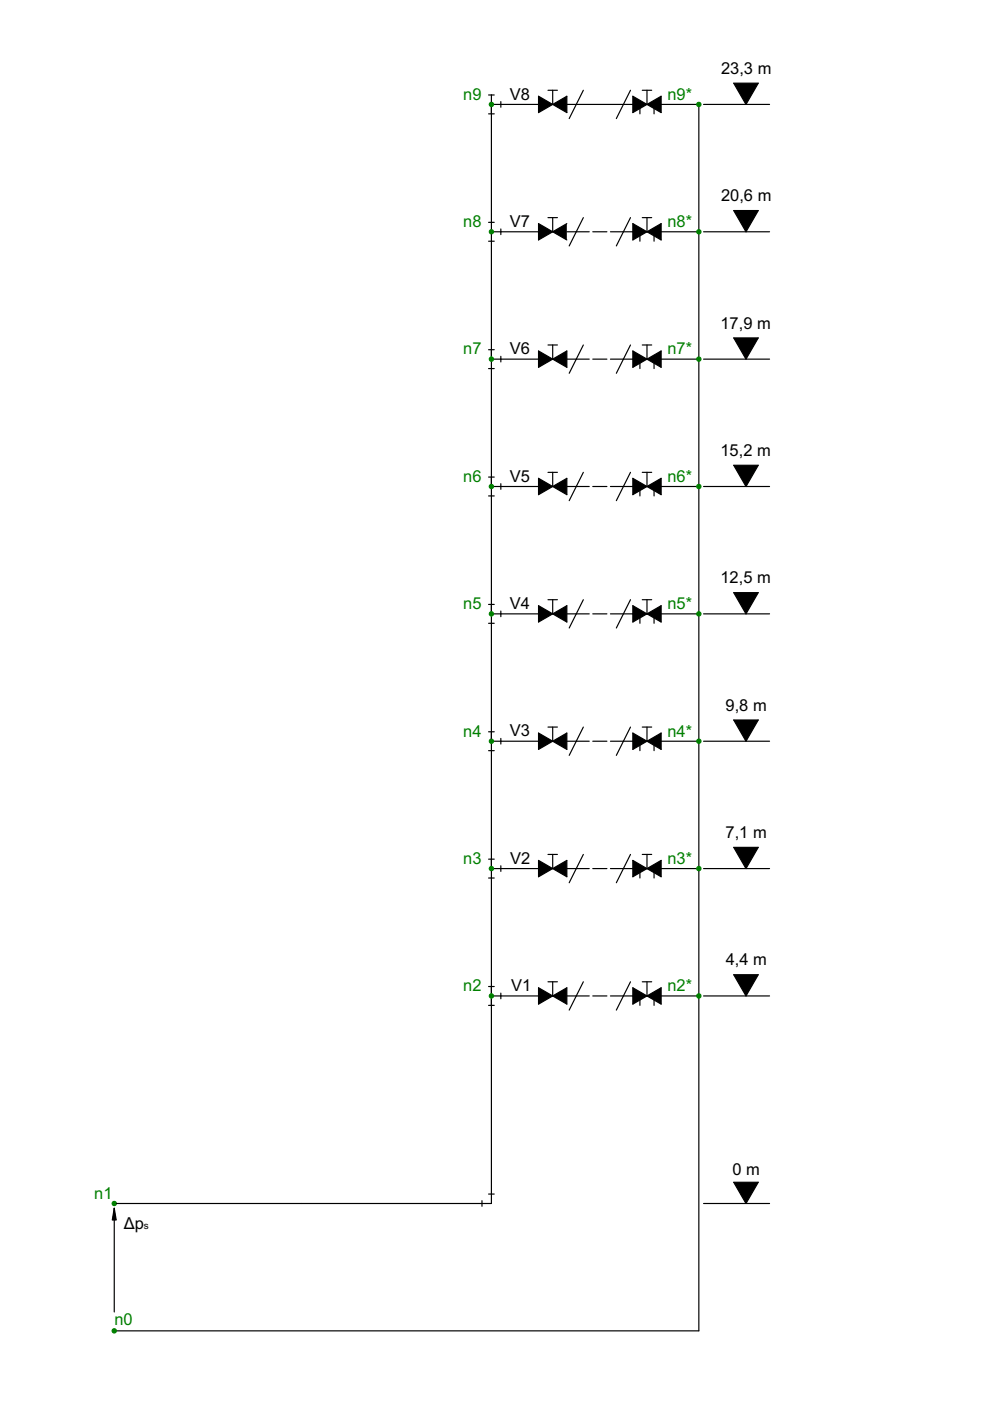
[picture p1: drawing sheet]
<svg xmlns="http://www.w3.org/2000/svg" width="210mm" height="297mm" viewBox="0 0 210 297" stroke-linecap="round" stroke-linejoin="round" font-family="sans-serif">
<g fill="none" stroke="#000" stroke-width=".25">
<path d="M155.6 17.6h5.2l-2.6 4.5zM103.6 20.1h1.2M103.6 24.1h1.2M104.2 20.1v235.1M104.2 22.1h10M106.2 21.5v1.2M103.6 47.1h1.2M103.6 51.1h1.2M104.2 49.1h10M106.2 48.5v1.2M155.6 44.6h5.2l-2.6 4.5zM103.6 74.1h1.2"/>
<path d="M103.6 78.1h1.2M104.2 76.1h10M106.2 75.5v1.2M155.6 71.6h5.2l-2.6 4.5zM155.6 98.6h5.2l-2.6 4.5zM103.6 101.1h1.2M103.6 105.1h1.2M104.2 103.1h10M106.2 102.5v1.2M103.6 128.2h1.2M103.6 132.2h1.2M104.2 130.2h10"/>
<path d="M106.2 129.6v1.2M155.6 125.7h5.2l-2.6 4.5zM103.6 155.2h1.2M103.6 159.2h1.2M104.2 157.2h10M106.2 156.6v1.2M155.6 152.7h5.2l-2.6 4.5zM155.6 179.7h5.2l-2.6 4.5zM103.6 182.2h1.2M103.6 186.2h1.2M104.2 184.2h10M106.2 183.6v1.2"/>
<path d="M103.6 209.2h1.2M103.6 213.2h1.2M104.2 211.2h10M106.2 210.6v1.2M155.6 206.7h5.2l-2.6 4.5zM102.2 254.6v1.2M103.6 253.2h1.2M155.6 250.7h5.2l-2.6 4.5z"/>
</g>
<path d="M155.6 17.6h5.2l-2.6 4.5zM155.6 44.6h5.2l-2.6 4.5zM155.6 71.6h5.2l-2.6 4.5zM155.6 98.6h5.2l-2.6 4.5zM155.6 125.7h5.2l-2.6 4.5zM155.6 152.7h5.2l-2.6 4.5zM155.6 179.7h5.2l-2.6 4.5zM155.6 206.7h5.2l-2.6 4.5zM155.6 250.7h5.2l-2.6 4.5z" fill="#000"/>
<g fill="none" stroke="#008000" stroke-width=".25">
<circle cx="104.2" cy="22.1" r=".45"/>
<circle cx="104.2" cy="49.1" r=".45"/>
<circle cx="104.2" cy="76.1" r=".45"/>
<circle cx="104.2" cy="103.1" r=".45"/>
<circle cx="104.2" cy="130.2" r=".45"/>
<circle cx="104.2" cy="157.2" r=".45"/>
<circle cx="104.2" cy="184.2" r=".45"/>
<circle cx="104.2" cy="211.2" r=".45"/>
<circle cx="24.2" cy="255.2" r=".45"/>
</g>
<g fill="#008000">
<circle cx="104.2" cy="22.1" r=".45"/>
<circle cx="104.2" cy="49.1" r=".45"/>
<circle cx="104.2" cy="76.1" r=".45"/>
<circle cx="104.2" cy="103.1" r=".45"/>
<circle cx="104.2" cy="130.2" r=".45"/>
<circle cx="104.2" cy="157.2" r=".45"/>
<circle cx="104.2" cy="184.2" r=".45"/>
<circle cx="104.2" cy="211.2" r=".45"/>
<circle cx="24.2" cy="255.2" r=".45"/>
</g>
<g fill="none" stroke="#000" stroke-width=".25">
<path d="M116.2 19.1h2M117.2 19.1v3M136.2 19.1h2M137.2 19.1v3M114.2 20.4v3.5l6-3.5v3.5zM120.2 22.1h2M134.2 20.4v3.5l6-3.5v3.5zM134.2 22.1h14v260.1h-124M135.7 23v1.1M138.7 23v1.1M149.2 22.1h14M116.2 46.1h2"/>
<path d="M117.2 46.1v3M120.2 47.4l-6 3.5v-3.5l6 3.5M120.2 49.1h2M134.2 47.4v3.5l6-3.5v3.5zM134.2 49.1h14M135.7 50v1.1M136.2 46.1h2M137.2 46.1v3M138.7 50v1.1M149.2 49.1h14M114.2 74.4v3.5l6-3.5v3.5zM116.2 73.1h2"/>
<path d="M117.2 73.1v3M120.2 76.1h2M134.2 74.4v3.5l6-3.5v3.5zM134.2 76.1h14M135.7 77v1.1M136.2 73.1h2M137.2 73.1v3M138.7 77v1.1M149.2 76.1h14M114.2 101.4l6 3.5v-3.5l-6 3.5zM116.2 100.1h2M117.2 100.1v3"/>
<path d="M120.2 103.1h2M134.2 101.4v3.5l6-3.5v3.5zM134.2 103.1h14M135.7 104v1.1M136.2 100.1h2M137.2 100.1v3M138.7 104v1.1M149.2 103.1h14M114.2 128.4v3.5l6-3.5v3.5zM116.2 127.2h2M117.2 127.2v3M120.2 130.2h2"/>
<path d="M134.2 128.4v3.5l6-3.5v3.5zM134.2 130.2h14M135.7 131v1.2M136.2 127.2h2M137.2 127.2v3M138.7 131v1.2M149.2 130.2h14M114.2 155.4v3.5l6-3.5v3.5zM116.2 154.2h2M117.2 154.2v3M120.2 157.2h2M134.2 155.4v3.5l6-3.5v3.5z"/>
<path d="M134.2 157.2h14M135.7 158v1.2M136.2 154.2h2M137.2 154.2v3M138.7 158v1.2M149.2 157.2h14M114.2 182.4v3.5l6-3.5v3.5zM116.2 181.2h2M117.2 181.2v3M120.2 184.2h2M134.2 182.4v3.5l6-3.5v3.5zM134.2 184.2h14"/>
<path d="M135.7 185v1.2M136.2 181.2h2M137.2 181.2v3M138.7 185v1.2M149.2 184.2h14M114.2 209.4v3.5l6-3.5v3.5zM116.2 208.2h2M117.2 208.2v3M120.2 211.2h2M134.2 209.4v3.5l6-3.5v3.5zM134.2 211.2h14M135.7 212v1.2"/>
<path d="M136.2 208.2h2M137.2 208.2v3M138.7 212v1.2M149.2 211.2h14M24.2 256.2v22M24.7 255.2h79.5M149.2 255.2h14"/>
</g>
<g fill="#000">
<path d="M24.2 256.2l.4 2.5h-.8z"/>
<path d="M114.2 20.4v3.5l3-1.8zM117.2 22.1l3 1.8v-3.5z" fill-rule="evenodd"/>
<path d="M134.2 20.4v3.5l3-1.8zM137.2 22.1l3 1.8v-3.5z" fill-rule="evenodd"/>
<path d="M114.2 47.4v3.5l3-1.8zM117.2 49.1l3 1.8v-3.5z" fill-rule="evenodd"/>
<path d="M134.2 47.4v3.5l3-1.8zM137.2 49.1l3 1.8v-3.5z" fill-rule="evenodd"/>
<path d="M114.2 74.4v3.5l3-1.8zM117.2 76.1l3 1.8v-3.5z" fill-rule="evenodd"/>
<path d="M134.2 74.4v3.5l3-1.8zM137.2 76.1l3 1.8v-3.5z" fill-rule="evenodd"/>
<path d="M114.2 101.4v3.5l3-1.8zM117.2 103.1l3 1.8v-3.5z" fill-rule="evenodd"/>
<path d="M134.2 101.4v3.5l3-1.8zM137.2 103.1l3 1.8v-3.5z" fill-rule="evenodd"/>
<path d="M114.2 128.4v3.5l3-1.7zM117.2 130.2l3 1.7v-3.5z" fill-rule="evenodd"/>
<path d="M134.2 128.4v3.5l3-1.7zM137.2 130.2l3 1.7v-3.5z" fill-rule="evenodd"/>
<path d="M114.2 155.4v3.5l3-1.7zM117.2 157.2l3 1.7v-3.5z" fill-rule="evenodd"/>
<path d="M134.2 155.4v3.5l3-1.7zM137.2 157.2l3 1.7v-3.5z" fill-rule="evenodd"/>
<path d="M114.2 182.4v3.5l3-1.7zM117.2 184.2l3 1.7v-3.5z" fill-rule="evenodd"/>
<path d="M134.2 182.4v3.5l3-1.7zM137.2 184.2l3 1.7v-3.5z" fill-rule="evenodd"/>
<path d="M114.2 209.4v3.5l3-1.7zM117.2 211.2l3 1.7v-3.5z" fill-rule="evenodd"/>
<path d="M134.2 209.4v3.5l3-1.7zM137.2 211.2l3 1.7v-3.5z" fill-rule="evenodd"/>
</g>
<path d="M24.2 256.2l.4 2.5h-.8z" fill="#000" stroke="#000" stroke-width=".25"/>
<g fill="none" stroke="#008000" stroke-width=".25">
<circle cx="148.2" cy="22.1" r=".45"/>
<circle cx="148.2" cy="49.1" r=".45"/>
<circle cx="148.2" cy="76.1" r=".45"/>
</g>
<g fill="#008000">
<circle cx="148.2" cy="49.1" r=".45"/>
<circle cx="148.2" cy="22.1" r=".45"/>
<circle cx="148.2" cy="76.1" r=".45"/>
</g>
<g fill="none" stroke="#008000" stroke-width=".25">
<circle cx="148.2" cy="103.1" r=".45"/>
<circle cx="148.2" cy="130.2" r=".45"/>
</g>
<g fill="#008000">
<circle cx="148.2" cy="130.2" r=".45"/>
<circle cx="148.2" cy="103.1" r=".45"/>
</g>
<g fill="none" stroke="#008000" stroke-width=".25">
<circle cx="148.2" cy="157.2" r=".45"/>
<circle cx="148.2" cy="184.2" r=".45"/>
</g>
<g fill="#008000">
<circle cx="148.2" cy="157.2" r=".45"/>
<circle cx="148.2" cy="184.2" r=".45"/>
</g>
<circle cx="148.2" cy="211.2" r=".45" fill="none" stroke="#008000" stroke-width=".25"/>
<circle cx="148.2" cy="211.2" r=".45" fill="#008000"/>
<circle cx="24.2" cy="282.2" r=".45" fill="none" stroke="#008000" stroke-width=".25"/>
<circle cx="24.2" cy="282.2" r=".45" fill="#008000"/>
<g fill="none" stroke="#000" stroke-width=".25">
<path d="M123.7 19.1l-3 6M133.7 19.1l-3 6M122.2 22.1h12M122.2 49.1h2.7M123.7 46.1l-3 6M125.7 49.1h3M129.4 49.1h4.8M133.7 46.1l-3 6M122.2 76.1h2.7M123.7 73.1l-3 6M125.7 76.1h3M129.4 76.1h4.8"/>
<path d="M133.7 73.1l-3 6M122.2 103.1h2.7M123.7 100.1l-3 6M125.7 103.1h3M129.4 103.1h4.8M133.7 100.1l-3 6M122.2 130.2h2.7M123.7 127.2l-3 6M125.7 130.2h3M129.4 130.2h4.8M133.7 127.2l-3 6M122.2 157.2h2.7"/>
<path d="M123.7 154.2l-3 6M125.7 157.2h3M129.4 157.2h4.8M133.7 154.2l-3 6M122.2 184.2h2.7M123.7 181.2l-3 6M125.7 184.2h3M129.4 184.2h4.8M133.7 181.2l-3 6M122.2 211.2h2.7M123.7 208.2l-3 6M125.7 211.2h3"/>
<path d="M129.4 211.2h4.8M133.7 208.2l-3 6"/>
</g>
<g font-size="3.5">
<text x="152.9" y="15.6">23,3 m</text>
<text x="108.1" y="21.1">V8</text>
<text x="152.9" y="42.6">20,6 m</text>
<text x="108.1" y="48.1">V7</text>
<text x="152.8" y="69.6">17,9 m</text>
<text x="108.1" y="75.1">V6</text>
<text x="152.8" y="96.7">15,2 m</text>
<text x="108.1" y="102.1">V5</text>
<text x="152.8" y="123.7">12,5 m</text>
<text x="108.1" y="129.2">V4</text>
<text x="153.8" y="150.7">9,8 m</text>
<text x="108.1" y="156.1">V3</text>
<text x="153.8" y="177.7">7,1 m</text>
<text x="108.1" y="183.2">V2</text>
<text x="153.9" y="204.7">4,4 m</text>
<text x="108.4" y="210.2">V1</text>
<text x="155.3" y="249.1">0 m</text>
<text x="26.2" y="260.7">Δp</text>
</g>
<g font-size="3.5" fill="#008000">
<text x="98.2" y="21.1">n9</text>
<text x="141.5" y="21.1">n9*</text>
<text x="98.2" y="48.1">n8</text>
<text x="141.5" y="48.1">n8*</text>
<text x="98.2" y="75.1">n7</text>
<text x="141.5" y="75.1">n7*</text>
<text x="98.2" y="102.1">n6</text>
<text x="141.5" y="102.1">n6*</text>
<text x="98.2" y="129.1">n5</text>
<text x="141.5" y="129.1">n5*</text>
<text x="98.2" y="156.2">n4</text>
<text x="141.5" y="156.2">n4*</text>
<text x="98.2" y="183.1">n3</text>
<text x="141.5" y="183.1">n3*</text>
<text x="98.2" y="210.2">n2</text>
<text x="141.5" y="210.2">n2*</text>
<text x="20" y="254.2">n1</text>
<text x="24.2" y="281">n0</text>
</g>
<text font-size="2.1" x="30.5" y="260.7">s</text>
</svg>
